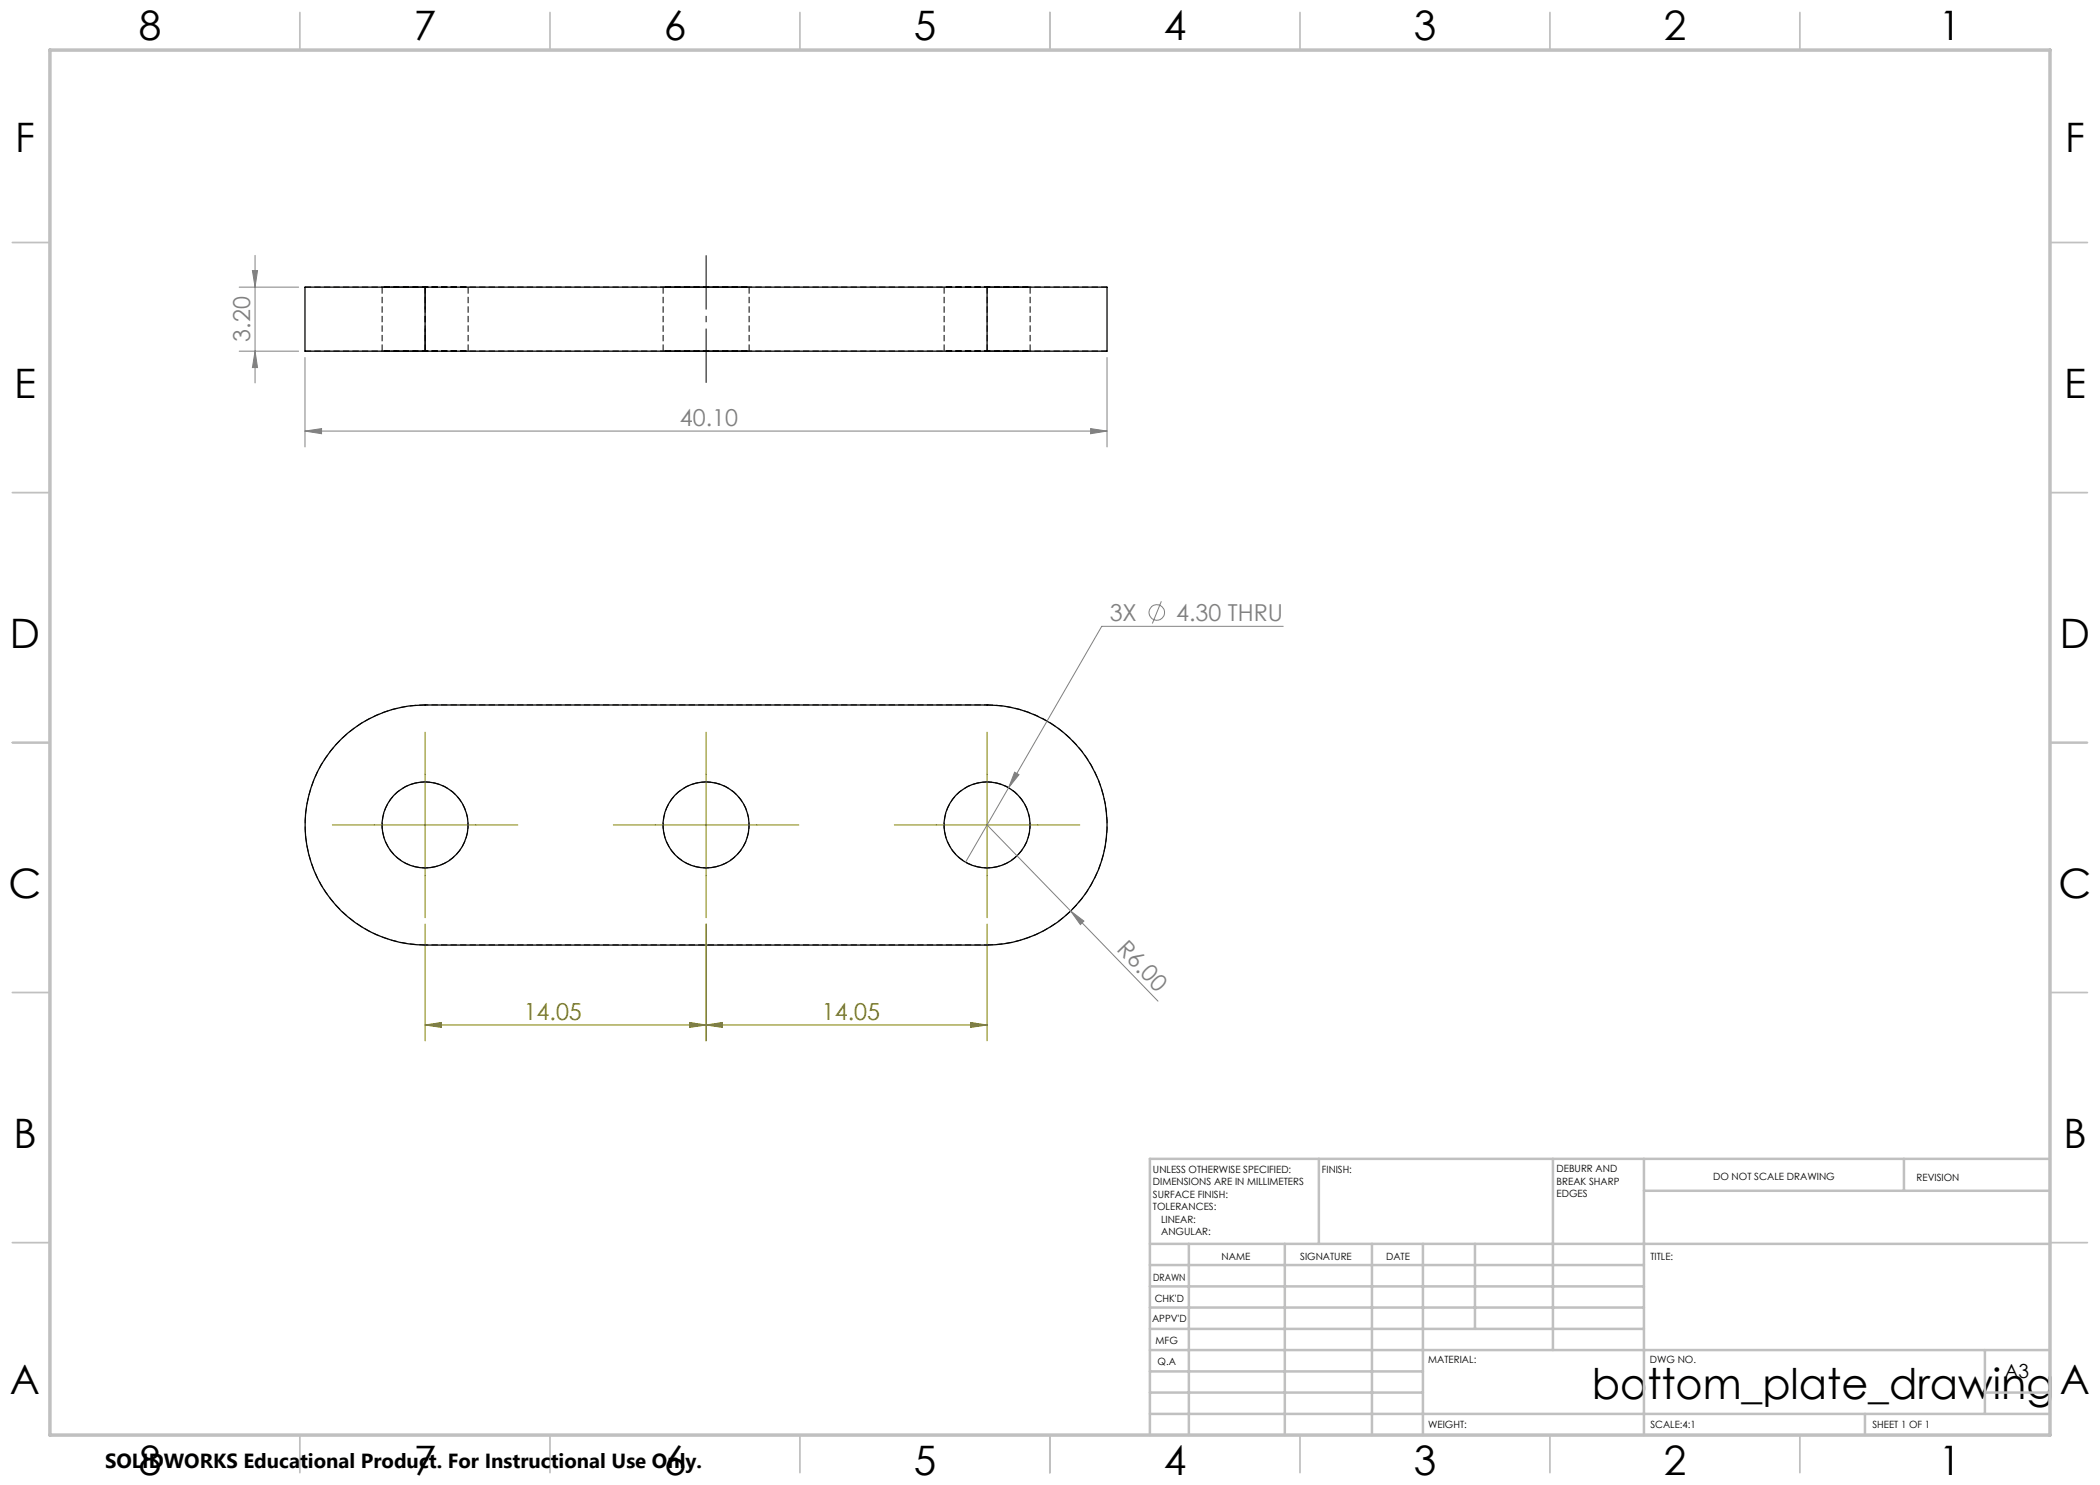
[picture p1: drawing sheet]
<svg xmlns="http://www.w3.org/2000/svg" width="420mm" height="297mm" viewBox="0 0 420 297" stroke-linecap="round" stroke-linejoin="round" font-family="sans-serif">
<path d="M76.4 57.4v12.8M85 57.4v12.8M132.6 57.4v12.8M188.8 57.4v12.8M197.4 57.4v12.8M93.6 70.2v-12.8M149.8 70.2v-12.8M206 70.2v-12.8" fill="none" stroke="#000" stroke-width=".2" stroke-dasharray="1.3 .6" stroke-linecap="butt"/>
<path d="M85 57.4h-24M221.4 57.4h-24M85 70.2h-24M221.4 70.2h-24M197.4 141a24 24 0 0 1 24 24 24 24 0 0 1-24 24M85 189a24 24 0 0 1-24-24 24 24 0 0 1 24-24" fill="none" stroke="#000" stroke-width=".2" stroke-dasharray="1.3 .6" stroke-dashoffset=".1" stroke-linecap="butt"/>
<path d="M85 57.4h8.6h-17.2h8.6M141.2 57.4h8.6h-17.2h8.6M197.4 57.4h8.6h-17.2h8.6M197.4 57.4h-112.4M85 70.2h8.6h-17.2h8.6M141.2 70.2h8.6h-17.2h8.6M197.4 70.2h8.6h-17.2h8.6M197.4 70.2h-112.4M85 141h112.4M197.4 189h-112.4" fill="none" stroke="#000" stroke-width=".2" stroke-dasharray="1.3 .6" stroke-dashoffset=".6" stroke-linecap="butt"/>
<g fill="none" stroke="#000" stroke-width=".25">
<path d="M85 57.4h-24v12.8h24M85 57.4v12.8M85 57.4h112.4M197.4 57.4h24v12.8h-24M197.4 57.4v12.8M85 70.2h112.4M68.3 147.7a24.1 24.1 0 0 1 16.7-6.7h112.4a24 24 0 0 1 24 24 24 24 0 0 1-24 24h-112.4a24 24 0 0 1-22.2-15 24 24 0 0 1 5.5-26.3z"/>
<circle cx="85" cy="165" r="8.6"/>
<circle cx="141.2" cy="165" r="8.6"/>
<circle cx="197.4" cy="165" r="8.6"/>
</g>
<path d="M85 141h.1M197.4 141h.1M85 189h.1M197.4 189h.1" fill="none" stroke="#000" stroke-width=".2" stroke-dasharray="1.3 .6"/>
<path d="M85 156.4a8.6 8.6 0 0 1 7.6 12.6 8.6 8.6 0 0 1-14.7 .8 8.6 8.6 0 0 1 6.1-13.4h1M141.2 156.4a8.6 8.6 0 0 1 7.6 12.6 8.6 8.6 0 0 1-14.7 .8 8.6 8.6 0 0 1 6.1-13.4h1M197.4 156.4a8.6 8.6 0 0 1 7.6 12.6 8.6 8.6 0 0 1-14.7 .8 8.6 8.6 0 0 1 6.1-13.4h1" fill="none" stroke="#000" stroke-width=".2" stroke-dasharray="1.3 .6" stroke-dashoffset=".3" stroke-linecap="butt"/>
<g fill="none" stroke="#808080" stroke-width=".2">
<path d="M47.8 57.4h11.9M50.5 54.1h1l-.5 3.3zM51 51.1v25.5M47.8 70.2h11.9M51 70.2l.5 3.3h-1zM61 71.5v17.9M221.4 71.5v17.9M61 86.2l3.3-.5v1zM61 86.2h160.4M218.1 85.7l3.3 .5-3.3 .5zM232.3 120.3l-1.8 4.4M256.6 125.3h-36.3l-18.6 32.2"/>
<path d="M201.7 157.5l-8.6 14.9M202.9 154.4l.9 .5-2.1 2.6zM197.4 165l34.2 35.2M214.1 182.2l2.7 2-.7 .7z"/>
<circle cx="231.3" cy="122.5" r="1.56"/>
</g>
<g fill="none" stroke="#808000" stroke-width=".2">
<path d="M85 146.4v37.1M141.2 146.4v37.1M197.4 146.4v37.1M66.5 165h37.1M122.7 165h37.1M178.9 165h37.1M85 184.8v23.4M141.2 184.8v23.4M197.4 184.8v23.4M85 205l3.3-.5v1zM85 205h112.4M137.9 204.5l3.3 .5-3.3 .5z"/>
<path d="M141.2 205l3.3-.5v1zM194.1 204.5l3.3 .5-3.3 .5z"/>
</g>
<path d="M141.2 51.1v25.5" fill="none" stroke="#000" stroke-width=".2" stroke-dasharray="15.2 1.3 1.3 1.3" stroke-dashoffset="4.4" stroke-linecap="butt"/>
<path d="M85 57.4v12.8" fill="none" stroke="#000" stroke-width=".2" stroke-dasharray="15.2 1.3 1.3 1.3" stroke-dashoffset="10.7" stroke-linecap="butt"/>
<g fill="none" stroke="#c0c0c0" stroke-width=".35">
<path d="M60 2.5v7.5M110 2.5v7.5M160 2.5v7.5M210 2.5v7.5M260 2.5v7.5M310 2.5v7.5M360 2.5v7.5M2.5 48.5h7.5M410 48.5h7.5M2.5 98.5h7.5M410 98.5h7.5M2.5 148.5h7.5"/>
<path d="M410 148.5h7.5M2.5 198.5h7.5M410 198.5h7.5M2.5 248.5h7.5M410 248.5h7.5M60 287v7.5M110 287v7.5M160 287v7.5M210 287v7.5M260 287v7.5M310 287v7.5M360 287v7.5"/>
</g>
<g fill="none" stroke="#c0c0c0" stroke-width=".5">
<path d="M263.8 231.8v17M310.6 231.8v38.2M328.8 231.8v55.2M328.8 238.2h81.2M380.8 231.8v6.4M410 231.8h-180v55.2M230 248.8h180M230 257.3h98.8M230 253h98.8M237.8 248.8v38.2M257 248.8v38.2M274.4 248.8v38.2"/>
<path d="M284.6 248.8v38.2M295 248.8v17M230 265.8h98.8M230 261.5h98.8M230 278.5h54.6M230 274.3h54.6M230 270h180M397 278.5h13M397 270v12.8M230 282.8h180M373 282.8v4.2"/>
</g>
<path d="M10 10h400v277h-400z" fill="none" stroke="#c0c0c0" stroke-width=".7"/>
<g fill="#808000">
<path d="M137.9 204.5l3.3 .5-3.3 .5zM85 205l3.3-.5v1z"/>
<path d="M141.2 205l3.3-.5v1zM194.1 204.5l3.3 .5-3.3 .5z"/>
</g>
<g fill="#808080">
<path d="M202.9 154.4l.9 .5-2.1 2.6z"/>
<path d="M214.1 182.2l2.7 2-.7 .7z"/>
<path d="M218.1 85.7l3.3 .5-3.3 .5zM61 86.2l3.3-.5v1z"/>
<path d="M50.5 54.1h1l-.5 3.3zM51 70.2l.5 3.3h-1z"/>
</g>
<text font-size="8.5" x="318.4" y="279.7">bottom_plate_drawing</text>
<g font-size="8.1">
<text x="27.7" y="8">8</text>
<text x="82.7" y="8">7</text>
<text x="132.7" y="8">6</text>
<text x="182.7" y="8">5</text>
<text x="232.7" y="8">4</text>
<text x="282.7" y="8">3</text>
<text x="332.7" y="8">2</text>
<text x="387.7" y="8">1</text>
<text x="3" y="30.4">F</text>
<text x="413" y="30.4">F</text>
<text x="2.8" y="79.6">E</text>
<text x="412.8" y="79.6">E</text>
<text x="2" y="129.6">D</text>
<text x="412" y="129.6">D</text>
<text x="1.7" y="179.6">C</text>
<text x="411.7" y="179.6">C</text>
<text x="2.7" y="229.6">B</text>
<text x="412.7" y="229.6">B</text>
<text x="2" y="278.9">A</text>
<text x="412" y="278.9">A</text>
<text x="27.7" y="295">8</text>
<text x="82.7" y="295">7</text>
<text x="132.7" y="295">6</text>
<text x="182.7" y="295">5</text>
<text x="232.7" y="295">4</text>
<text x="282.7" y="295">3</text>
<text x="332.7" y="295">2</text>
<text x="387.7" y="295">1</text>
</g>
<g font-size="4.7" fill="#808080">
<text x="50" y="68.3" transform="rotate(-90 50 68.3)">3.20</text>
<text x="136" y="85.2">40.10</text>
<text x="221.9" y="124.2">3X</text>
<text x="235.2" y="124.2">4.30 THRU</text>
<text x="223.2" y="190" transform="rotate(46 223.2 190)">R6.00</text>
</g>
<g font-size="4.7" fill="#808000">
<text x="104.7" y="204">14.05</text>
<text x="164.4" y="204">14.05</text>
</g>
<text font-size="4.1" x="21" y="293.7">SOLIDWORKS Educational Product. For Instructional Use Only.</text>
<text font-size="3.9" x="400.9" y="275.5">A3</text>
<g font-size="2">
<text x="230.6" y="234.6">UNLESS OTHERWISE SPECIFIED:</text>
<text x="230.6" y="237.1">DIMENSIONS ARE IN MILLIMETERS</text>
<text x="230.6" y="239.6">SURFACE FINISH:</text>
<text x="264.4" y="234.6">FINISH:</text>
<text x="311.3" y="234.5">DEBURR AND</text>
<text x="311.3" y="237">BREAK SHARP</text>
<text x="311.3" y="239.5">EDGES</text>
<text x="342.6" y="236">DO NOT SCALE DRAWING</text>
<text x="383.3" y="236.2">REVISION</text>
<text x="230.6" y="242.1">TOLERANCES:</text>
<text x="232.2" y="244.6">LINEAR:</text>
<text x="232.2" y="247.1">ANGULAR:</text>
<text x="244.3" y="252">NAME</text>
<text x="260" y="251.9">SIGNATURE</text>
<text x="277.2" y="251.9">DATE</text>
<text x="330.1" y="251.9">TITLE:</text>
<text x="230.6" y="256.1">DRAWN</text>
<text x="230.9" y="260.3">CHK'D</text>
<text x="230.4" y="264.4">APPV'D</text>
<text x="231.1" y="268.8">MFG</text>
<text x="231.5" y="273">Q.A</text>
<text x="285.6" y="272.5">MATERIAL:</text>
<text x="330" y="272.5">DWG NO.</text>
<text x="285.6" y="285.5">WEIGHT:</text>
<text x="330.1" y="285.6">SCALE:4:1</text>
<text x="374.5" y="285.6">SHEET 1 OF 1</text>
</g>
</svg>
